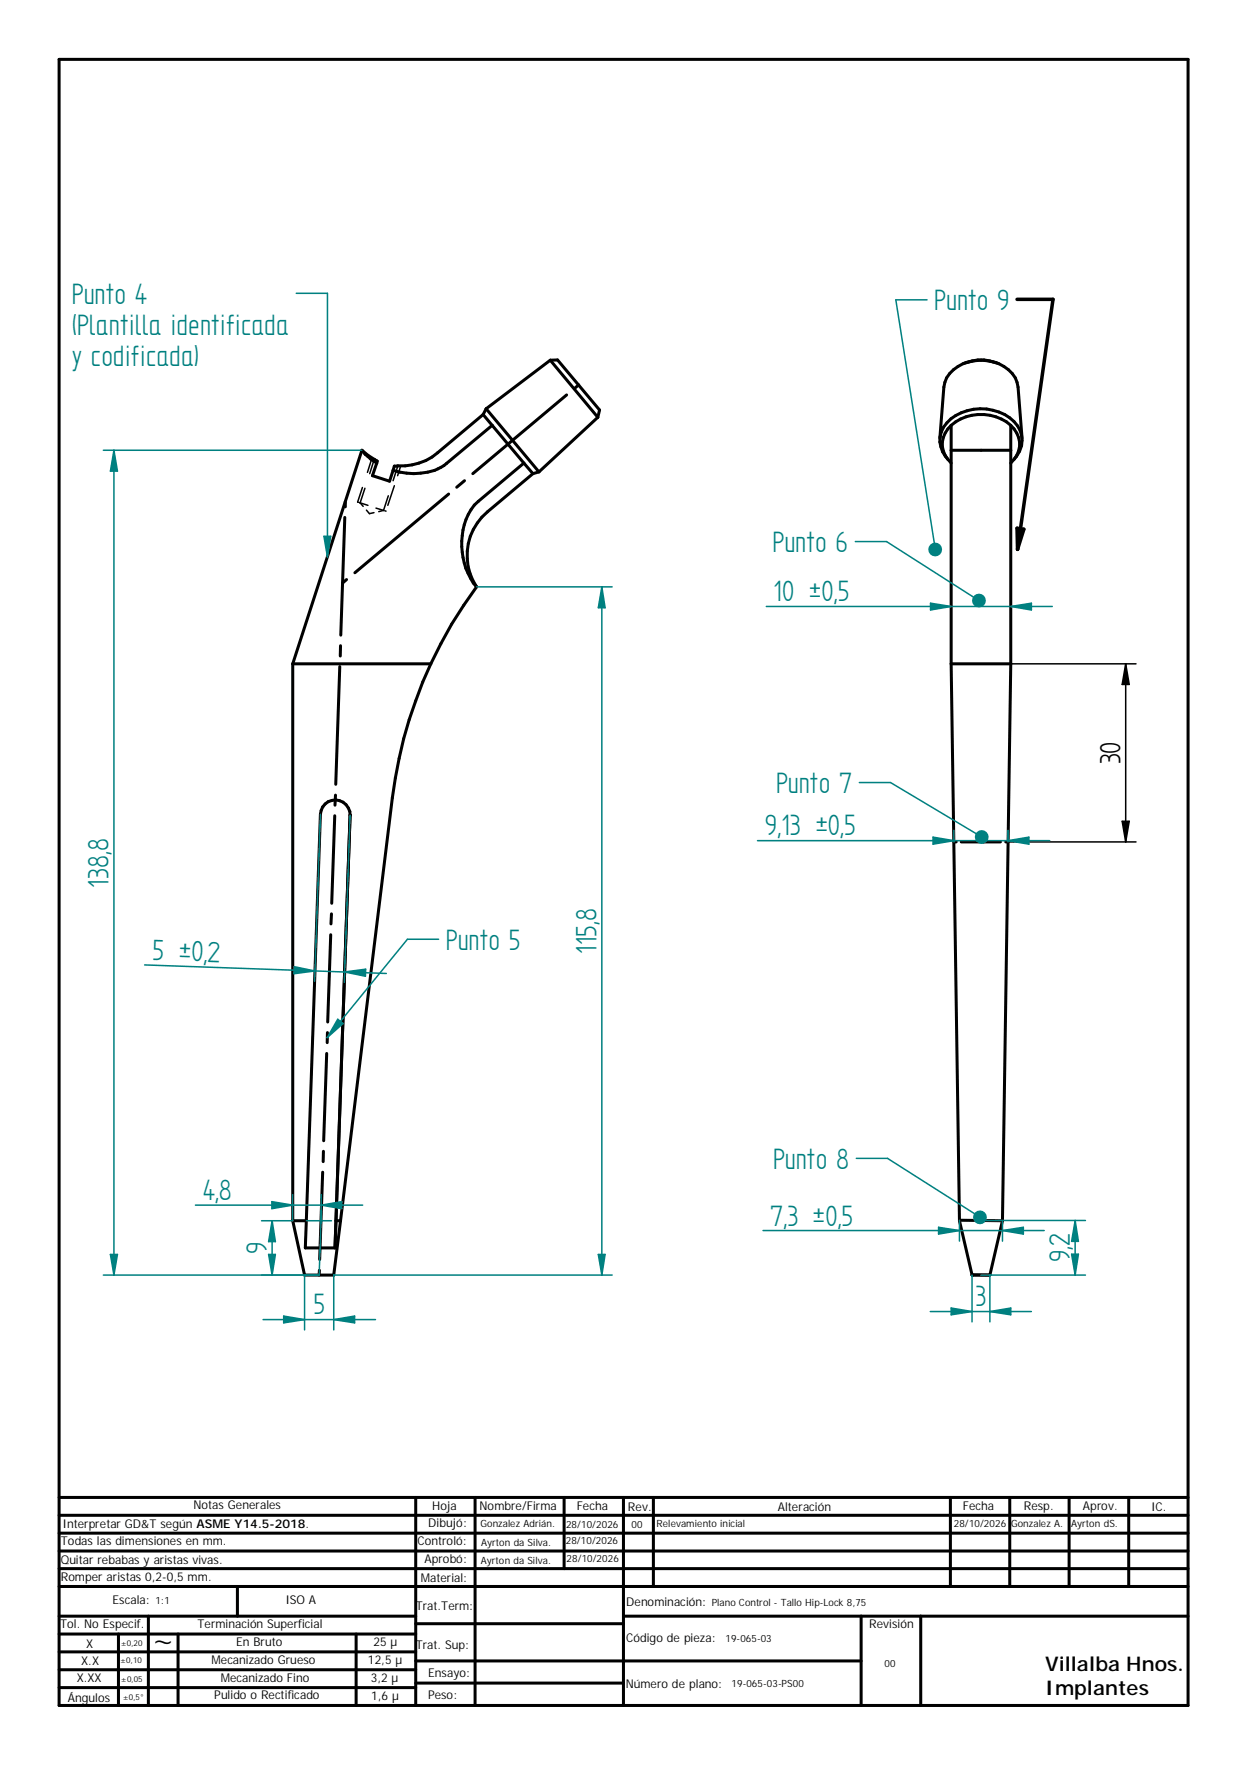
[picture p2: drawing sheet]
<svg xmlns="http://www.w3.org/2000/svg" width="210mm" height="297mm" viewBox="0 0 210 297" stroke-linecap="round" stroke-linejoin="round" font-family="sans-serif">
<g fill="none" stroke="#000" stroke-width=".51">
<path d="M9.9 10h190.1v277h-190.1zM60.9 75.8l.6 .7 1.9 1.4M60.9 75.8l-11.6 35.9M60.9 75.8l1 .8 1.6 1-.1 .3M63.4 77.9l-.7 2.2 2.9 .9 .6-1.8M81.3 69.8l-7.6 6.4a10.4 10.4 0 0 1-7.3 2.2l-.2 .8M81.3 69.8l6.9 8.1M81.8 68.8l8.9 10.6M81.8 68.8l-.5 1M82.8 71.6l-8.1 6.8a10.2 10.2 0 0 1-8.5 .8M88.2 77.9l-7.7 6.5a9.9 9.9 0 0 0-2.7 8.5 10.3 10.3 0 0 0 2.4 5.9M88.2 77.9l1.5 1.8"/>
<path d="M89.7 79.7l-7.7 6.4a9.5 9.5 0 0 0-1.8 12.7M90.7 79.4l-1 .3M92.6 60.6l8 9.6M92.6 60.6l-10.8 8.2M92.6 60.6h1.3l7 8.4-.3 1.2M95.4 66.5l-15.8 13.2M97.4 64.8l-.6 .5M100.6 70.2l-9.9 9.2M159.5 77.3a4.4 4.4 0 0 1 .6-6.8 8.3 8.3 0 0 1 10.6 .5 4.4 4.4 0 0 1 0 6.3M160.1 71.6v40.1M160.1 71.6a4.1 4.1 0 0 0 0 6.3M160.1 75.8h10"/>
<path d="M167.9 61.1a7.2 7.2 0 0 0-5.6 0M170.1 71.6v40.1M170.1 71.6a7.8 7.8 0 0 0-10 0M170.1 71.6a4.1 4.1 0 0 1 0 6.3M172 73.8l-.6-8.6a5.1 5.1 0 0 0-4.2-4.3 7.1 7.1 0 0 0-7.9 2.7l-.4 1.6-.7 8.6M58 87.1l-.6 19.8M58.1 84.4v.9M58.3 97.5l-.6 .6M75.5 83.1l-15.8 13.3M78.2 80.9l-1.3 1.1M80.2 98.8a71.3 71.3 0 0 0-7.7 12.9M49.3 111.7h23.2"/>
<path d="M49.3 111.7v93.7M57.2 112.2l-.7 19.8M57.3 108.7v1.7M72.5 111.7a74.9 74.9 0 0 0-6.5 22.6l-8.7 71.1M160.1 111.7l1.4 93.7M160.1 111.7h10M170.1 111.7l-1.4 93.7M56.3 137.3l-.5 14.7M56.5 133.8l-.1 1.7M58.9 137.1v.1M58.9 137.2a2.5 2.5 0 0 0-2.4-2.6 2.5 2.5 0 0 0-2.6 2.4l-2.3 68.4M58.9 137.2l-2.3 68.2"/>
<path d="M58.9 137.2l-2.5 72.8M55.7 157.3l-.5 14.7M55.8 153.8l-.1 1.7M55 177.3l-.5 14.7M55.1 173.8v1.7M54.3 197.3l-.5 14.7M54.4 193.8v1.7M49.3 205.4h2.3M51.6 205.4l-.2 4.6h5M53.8 213.8l-.1 .8M56.6 205.4h.7M56.6 205.4l-.2 4.6"/>
<path d="M57.3 205.4l-1.1 9.2h-4.9l-2-9.2M161.5 205.4l2.1 9.1 3 .1M161.5 205.4h7.2M163.6 214.6h3M168.7 205.4l-2.1 9.2M9.9 252h190.1M70 252v35M80 252v35M95 252v12M104.9 252v35M110 252v15M160 252v15"/>
<path d="M170 252v15M180 252v15M190 252v15M200 255h-190.1M200 258h-190.1M9.9 272h60.1M9.9 278h60.1M9.9 275h60.1M19.9 275v12M25 272v15M30 275v12M40 267v5"/>
<path d="M59.9 275v12M70 279.5h34.9M70 273.3h34.9M104.9 272h95.1M105 279.5h39.9M144.9 272v15M155 272v15M200 267h-190.1M200 261h-190.1M200 264h-190.1M9.9 284h60.1M9.9 281h60.1"/>
<path d="M70 283.3h34.9"/>
</g>
<g fill="none" stroke="#000" stroke-width=".25">
<path d="M62.6 77.1l-.8 2.4M63 77.3l-.8 2.4M67 78.4l-.8 2.5M67.4 78.4l-.5 1.7M60.5 84.6h.1M60.6 84.6l.5 .6M60.6 84.6l1.3 .4M61 82l-.8 2.5h.1M61.4 82.2l-.8 2.4M61.7 85.9l.5 .5 .7-.1M63.3 85.5l1.3 .4M64.6 85.9h.1"/>
<path d="M64.6 85.9l-.8 .2M64.8 86h.2M65.4 83.4l-.8 2.5M66.4 81.7l-1.1 3.3M54.3 135.8l-.4 1.2v1.9M54.3 135.8h.1M55.2 134.9a2.45 2.45 0 0 1 2.5 .1M58.6 135.9l.2 .6 .1 .6M58.9 137.1h.1M53.2 157.6l-.1 3.8M53.4 152.1l-.1 3.6M53.6 146.4l-.1 3.7"/>
<path d="M53.8 140.8l-.1 3.7M52.6 174.5l-.1 3.7M52.8 168.9l-.1 3.7M53 163.3l-.1 3.7M51.9 197l-.2 3.7M52 191.3l-.1 3.8M52.2 185.8l-.1 3.6M52.5 180.1l-.2 3.7M49.3 205.4l.1 .6M49.8 207.8l.7 3.4M50.9 212.9l.4 1.6M51.3 214.5h.1"/>
<path d="M51.4 208.2v1.8M51.6 202.6l-.1 3.7"/>
</g>
<g fill="#000">
<circle cx="63" cy="77.3" r=".25"/>
<circle cx="163.6" cy="214.6" r=".25"/>
</g>
<path d="M17.4 75.8h43.5M19.2 75.8l.6 3.5h-1.2zM17.4 214.6h36.3" fill="none" stroke="#008080" stroke-width=".25"/>
<path d="M19.2 75.8l.6 3.5h-1.2z" fill="#008080"/>
<path d="M18.6 211.1h1.2l-.6 3.5z" fill="none" stroke="#008080" stroke-width=".25"/>
<path d="M18.6 211.1h1.2l-.6 3.5z" fill="#008080"/>
<path d="M19.2 75.8v138.8M80.2 98.8h22.8M101.3 98.8l.6 3.5h-1.2zM56.2 214.6h46.8" fill="none" stroke="#008080" stroke-width=".25"/>
<path d="M101.3 98.8l.6 3.5h-1.2z" fill="#008080"/>
<path d="M100.7 211.1h1.2l-.6 3.5z" fill="none" stroke="#008080" stroke-width=".25"/>
<path d="M100.7 211.1h1.2l-.6 3.5z" fill="#008080"/>
<path d="M101.3 98.8v115.8M51.3 214.6v9.2M56.2 214.6v9.2M56.2 222.1l3.5-.6v1.1z" fill="none" stroke="#008080" stroke-width=".25"/>
<path d="M56.2 222.1l3.5-.6v1.1z" fill="#008080"/>
<path d="M47.8 221.5l3.5 .6-3.5 .5z" fill="none" stroke="#008080" stroke-width=".25"/>
<path d="M47.8 221.5l3.5 .6-3.5 .5z" fill="#008080"/>
<path d="M44 205.4h5.3M44 214.6h9.7M45.8 205.4l.6 3.6h-1.2zM44.3 222.1h18.9" fill="none" stroke="#008080" stroke-width=".25"/>
<path d="M45.8 205.4l.6 3.6h-1.2z" fill="#008080"/>
<path d="M45.2 211.1h1.2l-.6 3.5z" fill="none" stroke="#008080" stroke-width=".25"/>
<path d="M45.2 211.1h1.2l-.6 3.5z" fill="#008080"/>
<path d="M45.8 202.2l3.5 .6-3.5 .6zM45.8 205.4v9.2M49.3 201v4.4M51.6 205.4h4.2M54.1 201v4.4M54.1 203.7l-.4 10.9" fill="none" stroke="#008080" stroke-width=".25"/>
<path d="M45.8 202.2l3.5 .6-3.5 .6z" fill="#008080"/>
<path d="M54.1 202.8l3.4-.6v1.2z" fill="none" stroke="#008080" stroke-width=".25"/>
<path d="M54.1 202.8l3.4-.6v1.2z" fill="#008080"/>
<path d="M53.9 137l-.9 28.1M58.9 137.2l-.9 28.1M49.5 162.7l3.5 .7-3.5 .5zM32.9 202.8h28.1" fill="none" stroke="#008080" stroke-width=".25"/>
<path d="M49.5 162.7l3.5 .7-3.5 .5z" fill="#008080"/>
<path d="M58 163.6l3.6-.5-.1 1.2z" fill="none" stroke="#008080" stroke-width=".25"/>
<path d="M58 163.6l3.6-.5-.1 1.2z" fill="#008080"/>
<path d="M156.6 101.5l3.5 .6-3.5 .6zM24.3 162.4l40.7 1.4" fill="none" stroke="#008080" stroke-width=".25"/>
<path d="M156.6 101.5l3.5 .6-3.5 .6z" fill="#008080"/>
<path d="M170.1 102.1l3.5-.6v1.2z" fill="none" stroke="#008080" stroke-width=".25"/>
<path d="M170.1 102.1l3.5-.6v1.2z" fill="#008080"/>
<path d="M129 102.1h48.1M165.1 214.6h17.6M165.1 205.4h17.6M181 205.4l.5 3.5h-1.1z" fill="none" stroke="#008080" stroke-width=".25"/>
<path d="M181 205.4l.5 3.5h-1.1z" fill="#008080"/>
<path d="M180.4 211.1h1.1l-.5 3.5z" fill="none" stroke="#008080" stroke-width=".25"/>
<path d="M180.4 211.1h1.1l-.5 3.5z" fill="#008080"/>
<path d="M158 206.5l3.5 .6-3.5 .6zM161.5 205.4v3.5M168.7 205.4v3.5M181 205.4v9.2" fill="none" stroke="#008080" stroke-width=".25"/>
<path d="M158 206.5l3.5 .6-3.5 .6z" fill="#008080"/>
<path d="M168.7 207.1l3.6-.6v1.2z" fill="none" stroke="#008080" stroke-width=".25"/>
<path d="M168.7 207.1l3.6-.6v1.2z" fill="#008080"/>
<path d="M128.4 207.1h47.4M163.6 214.5v8M166.6 214.6v7.9M160.1 220.1l3.5 .6-3.5 .6z" fill="none" stroke="#008080" stroke-width=".25"/>
<path d="M160.1 220.1l3.5 .6-3.5 .6z" fill="#008080"/>
<path d="M166.6 220.7l3.5-.6v1.2z" fill="none" stroke="#008080" stroke-width=".25"/>
<path d="M166.6 220.7l3.5-.6v1.2z" fill="#008080"/>
<path d="M160.6 139.7v2M169.7 139.7v2M157.1 140.9l3.5 .6-3.5 .6zM156.6 220.7h17" fill="none" stroke="#008080" stroke-width=".25"/>
<path d="M160.6 141.7h.4M161.8 141.7h6.6M169.3 141.7h.4" fill="none" stroke="#000" stroke-width=".51"/>
<path d="M170.1 111.7h21.1M189.5 111.7v30M189.5 111.7l.6 3.5h-1.2zM188.9 138.2h1.2l-.6 3.5zM169.7 141.7h21.5" fill="none" stroke="#000" stroke-width=".25"/>
<path d="M189.5 111.7l.6 3.5h-1.2zM188.9 138.2h1.2l-.6 3.5z" fill="#000"/>
<path d="M157.1 140.9l3.5 .6-3.5 .6z" fill="#008080"/>
<path d="M169.7 141.5l3.5-.6v1.2z" fill="none" stroke="#008080" stroke-width=".25"/>
<path d="M169.7 141.5l3.5-.6v1.2z" fill="#008080"/>
<path d="M55.1 49.4v44.3M127.5 141.5h49.2" fill="none" stroke="#008080" stroke-width=".25"/>
<path d="M54.5 90.3h1.2l-.6 3.4z" fill="#008080"/>
<path d="M49.9 49.4h5.2M150.8 50.5l6.6 42M54.5 90.3h1.2l-.6 3.4z" fill="none" stroke="#008080" stroke-width=".25"/>
<circle cx="157.4" cy="92.5" r="1.17" fill="#008080"/>
<path d="M150.8 50.5h5.2M149.2 91.1l15.6 10" fill="none" stroke="#008080" stroke-width=".25"/>
<path d="M171.2 50.4h6l-5.9 42.1M171.2 88.9l1.1 .2-1 3.4z" fill="none" stroke="#000" stroke-width=".59"/>
<path d="M171.2 88.9l1.1 .2-1 3.4z" fill="#000"/>
<circle cx="164.8" cy="101.1" r="1.17" fill="#008080"/>
<path d="M144 91.1h5.2M149.9 131.7l15.3 9.1" fill="none" stroke="#008080" stroke-width=".25"/>
<circle cx="165.2" cy="140.9" r="1.17" fill="#008080"/>
<path d="M144.7 131.7h5.2M149.4 194.9l15.6 10" fill="none" stroke="#008080" stroke-width=".25"/>
<circle cx="164.9" cy="204.9" r="1.17" fill="#008080"/>
<path d="M68.6 158.1l-13.5 16.5M144.1 194.9h5.3" fill="none" stroke="#008080" stroke-width=".25"/>
<path d="M56.9 171.5l.8 .8-2.6 2.3z" fill="#008080"/>
<path d="M68.6 158.1h5.2M56.9 171.5l.8 .8-2.6 2.3z" fill="none" stroke="#008080" stroke-width=".25"/>
<g font-size="5.6" fill="#008080">
<text x="12.1" y="51.1">Punto 4</text>
<text x="157.3" y="52.2">Punto 9</text>
<text x="12.1" y="56.3">(Plantilla identificada</text>
<text x="12.1" y="61.6">y codificada)</text>
<text x="130" y="92.9">Punto 6</text>
<text x="130.2" y="101.2">10 u0,5</text>
<text x="130.6" y="133.4">Punto 7</text>
<text x="128.7" y="140.6">9,13 u0,5</text>
<text x="18.3" y="149.4" transform="rotate(-90 18.3 149.4)">138,8</text>
<text x="25.6" y="161.6" transform="rotate(2 25.6 161.6)">5 u0,</text>
<text x="34.9" y="161.9" transform="rotate(2 34.9 161.9)">2</text>
<text x="75.1" y="159.8">Punto 5</text>
<text x="100.4" y="160.5" transform="rotate(-90 100.4 160.5)">115,8</text>
<text x="130.1" y="196.7">Punto 8</text>
<text x="34.1" y="201.9">4,8</text>
<text x="129.7" y="206.2">7,3 u0,5</text>
<text x="44.9" y="211.1" transform="rotate(-90 44.9 211.1)">9</text>
<text x="180.1" y="212.5" transform="rotate(-90 180.1 212.5)">9,2</text>
<text x="52.7" y="221.2">5</text>
<text x="164.2" y="219.8">3</text>
</g>
<g font-size="5.6">
<text x="188.6" y="128.7" transform="rotate(-90 188.6 128.7)">30</text>
<text x="25.9" y="278.4">~</text>
</g>
<g font-size="3.4">
<text x="175.9" y="281.1">Villalba Hnos.</text>
<text x="175.9" y="285.2">Implantes</text>
</g>
<g font-size="2">
<text x="10.5" y="257.1">Interpretar GD&amp;T segúnASME Y14.5-2018.</text>
<text x="32.6" y="254">Notas Generales</text>
<text x="72.1" y="257">Dibujó:</text>
<text x="72.7" y="254.2">Hoja</text>
<text x="80.7" y="254">Nombre/Firma</text>
<text x="97.1" y="254.1">Fecha</text>
<text x="105.7" y="254.3">Rev.</text>
<text x="130.9" y="254.2">Alteración</text>
<text x="162.1" y="254.1">Fecha</text>
<text x="172.3" y="254.1">Resp.</text>
<text x="182.3" y="254.1">Aprov.</text>
<text x="193.8" y="254.2">IC.</text>
<text x="10.2" y="260.1">Todas las dimensiones en mm.</text>
<text x="10.2" y="263.1">Quitar rebabas y aristas vivas.</text>
<text x="70.3" y="260.1">Controló:</text>
<text x="71.5" y="263.1">Aprobó:</text>
<text x="10.2" y="266">Romper aristas 0,2-0,5 mm.</text>
<text x="70.8" y="266.2">M</text>
<text x="72.4" y="266.2">aterial:</text>
<text x="10.1" y="274.1">Tol. No Especif.</text>
<text x="18.9" y="270">Escala:</text>
<text x="33.2" y="274.1">Terminación Superficial</text>
<text x="48" y="270">ISO A</text>
<text x="70" y="270.9">Trat.Term:</text>
<text x="105.4" y="270.3">Denominación:</text>
<text x="146.3" y="274">Revisión</text>
<text x="13.7" y="280.2">X.X</text>
<text x="14.5" y="277.3">X</text>
<text x="35.6" y="280.1">M</text>
<text x="37.2" y="280.1">ecanizado Grueso</text>
<text x="39.8" y="277.1">En Bruto</text>
<text x="61.9" y="280.1">12,5 µ</text>
<text x="62.9" y="277">25 µ</text>
<text x="70" y="277.5">Trat. Sup:</text>
<text x="105.4" y="276.4">Código de pieza:</text>
<text x="11.4" y="286.4">Ángulos</text>
<text x="12.9" y="283.1">X.XX</text>
<text x="36.1" y="286">Pulido o Rectificado</text>
<text x="37.2" y="283.1">M</text>
<text x="38.7" y="283.1">ecanizado Fino</text>
<text x="62.4" y="283.1">3,2 µ</text>
<text x="62.5" y="286.1">1,6 µ</text>
<text x="72.1" y="282.2">Ensayo:</text>
<text x="72.1" y="285.9">Peso:</text>
<text x="105.3" y="284.1">Número de plano:</text>
</g>
<g font-size="1.7">
<text x="80.9" y="257">Gonzalez Adrián.</text>
<text x="95.3" y="257.2">28/10/2026</text>
<text x="106.3" y="257.1">00</text>
<text x="110.5" y="257">Relevamiento inicial</text>
<text x="160.6" y="257">28/10/2026</text>
<text x="170.2" y="257">Gonzalez A.</text>
<text x="180.3" y="257">Ayrton dS.</text>
<text x="80.9" y="263.2">Ayrton da Silva.</text>
<text x="81" y="260.2">Ayrton da Silva.</text>
<text x="95.2" y="259.9">28/10/2026</text>
<text x="95.4" y="262.9">28/10/2026</text>
<text x="26.2" y="270">1:1</text>
<text x="119.8" y="270.2">Plano Control - Tallo Hip-Lock 8,75</text>
<text x="122.1" y="276.3">19-065-03</text>
<text x="148.9" y="280.5">00</text>
<text x="123.1" y="283.9">19-065-03-PS00</text>
</g>
<g font-size="1.4">
<text x="20.2" y="279.9">±0,10</text>
<text x="20.3" y="277">±0,20</text>
<text x="20.4" y="283">±0,05</text>
<text x="20.7" y="286.1">±0,5°</text>
</g>
</svg>
